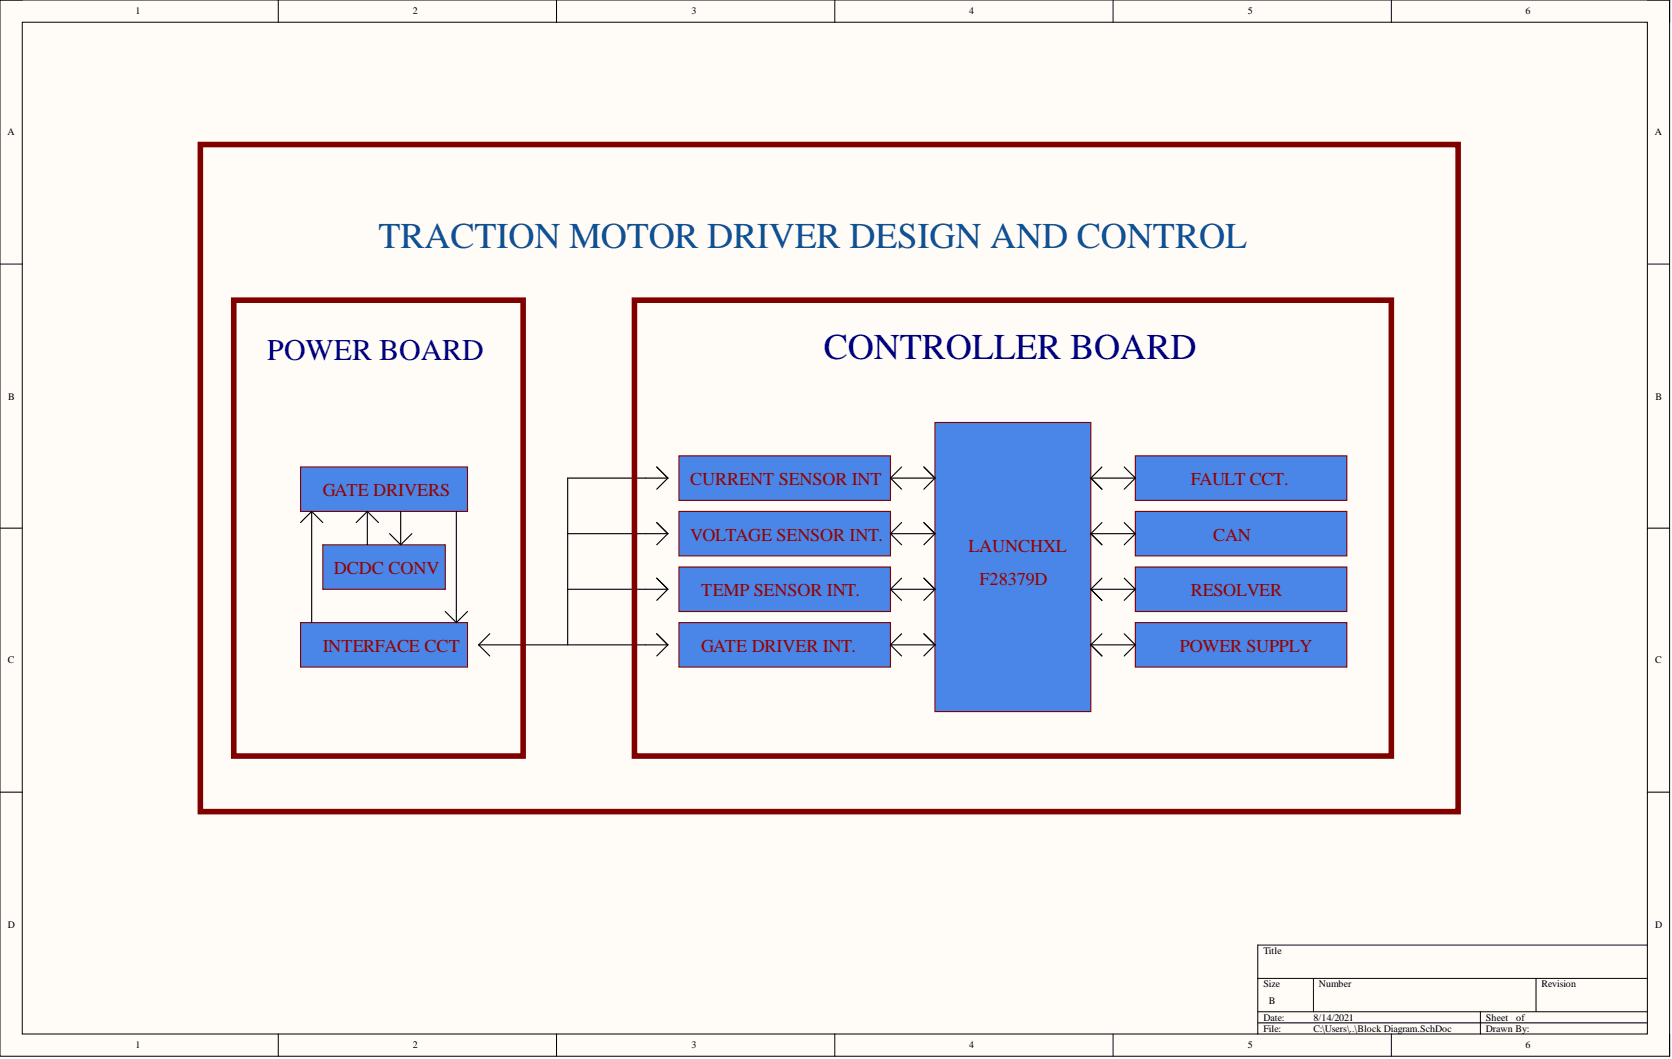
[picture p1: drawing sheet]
<svg xmlns="http://www.w3.org/2000/svg" width="381mm" height="241mm" viewBox="0 0 381 241" stroke-linecap="round" stroke-linejoin="round" font-family="sans-serif">
<path d="M0 0h380.5v240.7h-380.5z" fill-rule="evenodd" fill="#fffcf8"/>
<path d="M0 0h380.5v240.7h-380.5z" fill="none" stroke="#000" stroke-width=".23"/>
<path d="M5.1 5.1h370.3v230.5h-370.3z" fill-rule="evenodd" fill="#fffcf8"/>
<g fill="none" stroke="#000" stroke-width=".23">
<path d="M0 0h5.1M63.4 0v5.1M126.8 0v5.1M190.2 0v5.1M253.6 0v5.1M317 0v5.1M375.4 0h5.1v5.1M5.1 5.1h370.3v230.5h-370.3zM0 60.2h5.1M375.4 60.2h5.1M0 120.3h5.1M375.4 120.3h5.1"/>
<path d="M0 180.5h5.1M375.4 180.5h5.1M375.4 215.3h-88.8v20.3M63.4 235.6v5.1M126.8 235.6v5.1M190.2 235.6v5.1M253.6 235.6v5.1M286.6 222.9h88.8M286.6 230.5h88.8M286.6 233.1h88.8M299.3 222.9v7.6M317 235.6v5.1"/>
<path d="M337.3 230.5v5.1M350 222.9v7.6M380.5 235.6v5.1"/>
</g>
<path d="M213.1 96.3h35.5v65.8h-35.5z" fill-rule="evenodd" fill="#4a86e8"/>
<path d="M213.1 96.3h35.5v65.8h-35.5z" fill="none" stroke="#800000" stroke-width=".25"/>
<path d="M154.7 116.5h48.2v10.2h-48.2z" fill-rule="evenodd" fill="#4a86e8"/>
<path d="M154.7 116.5h48.2v10.2h-48.2z" fill="none" stroke="#800000" stroke-width=".25"/>
<path d="M154.7 129.2h48.2v10.1h-48.2z" fill-rule="evenodd" fill="#4a86e8"/>
<path d="M154.7 129.2h48.2v10.1h-48.2z" fill="none" stroke="#800000" stroke-width=".25"/>
<path d="M154.7 103.9h48.2v10.1h-48.2z" fill-rule="evenodd" fill="#4a86e8"/>
<path d="M154.7 103.9h48.2v10.1h-48.2z" fill="none" stroke="#800000" stroke-width=".25"/>
<path d="M154.7 141.9h48.2v10.1h-48.2z" fill-rule="evenodd" fill="#4a86e8"/>
<path d="M154.7 141.9h48.2v10.1h-48.2z" fill="none" stroke="#800000" stroke-width=".25"/>
<path d="M258.7 116.5h48.2v10.2h-48.2z" fill-rule="evenodd" fill="#4a86e8"/>
<path d="M258.7 116.5h48.2v10.2h-48.2z" fill="none" stroke="#800000" stroke-width=".25"/>
<path d="M258.7 129.2h48.2v10.1h-48.2z" fill-rule="evenodd" fill="#4a86e8"/>
<path d="M258.7 129.2h48.2v10.1h-48.2z" fill="none" stroke="#800000" stroke-width=".25"/>
<path d="M258.7 141.9h48.2v10.1h-48.2z" fill-rule="evenodd" fill="#4a86e8"/>
<path d="M258.7 141.9h48.2v10.1h-48.2z" fill="none" stroke="#800000" stroke-width=".25"/>
<g fill="none" stroke="#000" stroke-width=".25">
<path d="M202.9 108.9h10.2M202.9 108.9l2.5 2.6M205.4 106.4l-2.5 2.5M205.4 119.1l-2.5 2.5M210.5 106.4l2.6 2.5M210.5 119.1l2.6 2.5M213.1 108.9l-2.6 2.6M251.1 119.1l-2.5 2.5M256.2 119.1l2.5 2.5M202.9 121.6h10.2M202.9 134.3h10.2M202.9 121.6l2.5 2.5"/>
<path d="M202.9 134.3l2.5 2.5M205.4 131.7l-2.5 2.6M210.5 131.7l2.6 2.6M213.1 121.6l-2.6 2.5M213.1 134.3l-2.6 2.5M248.6 121.6h10.1M248.6 134.3h10.1M248.6 121.6l2.5 2.5M248.6 134.3l2.5 2.5M251.1 131.7l-2.5 2.6M256.2 131.7l2.5 2.6M258.7 121.6l-2.5 2.5"/>
<path d="M258.7 134.3l-2.5 2.5M202.9 146.9h10.2M202.9 146.9l2.5 2.6M205.4 144.4l-2.5 2.5M210.5 144.4l2.6 2.5M213.1 146.9l-2.6 2.6M248.6 146.9h10.1M248.6 146.9l2.5 2.6M251.1 144.4l-2.5 2.5M256.2 144.4l2.5 2.5M258.7 146.9l-2.5 2.6"/>
</g>
<path d="M68.5 106.4h38v10.1h-38z" fill-rule="evenodd" fill="#4a86e8"/>
<path d="M68.5 106.4h38v10.1h-38z" fill="none" stroke="#800000" stroke-width=".25"/>
<path d="M68.5 141.9h38v10.1h-38z" fill-rule="evenodd" fill="#4a86e8"/>
<path d="M68.5 141.9h38v10.1h-38z" fill="none" stroke="#800000" stroke-width=".25"/>
<path d="M73.6 124.1h27.9v10.2h-27.9z" fill-rule="evenodd" fill="#4a86e8"/>
<path d="M73.6 124.1h27.9v10.2h-27.9z" fill="none" stroke="#800000" stroke-width=".25"/>
<g fill="none" stroke="#000" stroke-width=".25">
<path d="M71 116.5v25.4M71 116.5l-2.5 2.6M71 116.5l2.6 2.6M83.7 116.5v7.6M83.7 116.5l-2.5 2.6M83.7 116.5l2.5 2.6M91.3 116.5v7.6M104 116.5v25.4M149.6 106.4l2.6 2.5M149.6 119.1l2.6 2.5M152.2 108.9h-22.8v38M152.2 108.9l-2.6 2.6"/>
<path d="M88.8 121.6l2.5 2.5M93.8 121.6l-2.5 2.5M101.5 139.3l2.5 2.6M106.5 139.3l-2.5 2.6M129.4 121.6h22.8M129.4 134.3h22.8M149.6 131.7l2.6 2.6M152.2 121.6l-2.6 2.5M152.2 134.3l-2.6 2.5M109.1 146.9h43.1M109.1 146.9l2.5 2.6M111.6 144.4l-2.5 2.5"/>
<path d="M149.6 144.4l2.6 2.5M152.2 146.9l-2.6 2.6"/>
</g>
<path d="M258.7 103.9h48.2v10.1h-48.2z" fill-rule="evenodd" fill="#4a86e8"/>
<path d="M258.7 103.9h48.2v10.1h-48.2z" fill="none" stroke="#800000" stroke-width=".25"/>
<path d="M248.6 108.9h10.1M248.6 108.9l2.5 2.6M251.1 106.4l-2.5 2.5M256.2 106.4l2.5 2.5M258.7 108.9l-2.5 2.6" fill="none" stroke="#000" stroke-width=".25"/>
<path d="M45.7 32.9h286.6v152h-286.6zM53.3 68.4h65.9v103.9h-65.9zM144.6 68.4h172.4v103.9h-172.4z" fill="none" stroke="#800000" stroke-width="1.3"/>
<text font-size="8.3" fill="#0b5394" x="86.2" y="56.5">TRACTION MOTOR DRIVER DESIGN AND CONTROL</text>
<text font-size="8.3" fill="#000080" x="187.7" y="81.8">CONTROLLER BOARD</text>
<text font-size="6.8" fill="#000080" x="60.9" y="82.1">POWER BOARD</text>
<g font-size="4.1" fill="#980000">
<text x="73.6" y="113.1">GATE DRIVERS</text>
<text x="157.3" y="110.5">CURRENT SENSOR INT</text>
<text x="271.4" y="110.5">FAULT CCT.</text>
<text x="157.3" y="123.2">VOLTAGE SENSOR INT.</text>
<text x="220.7" y="125.7">LAUNCHXL</text>
<text x="276.5" y="123.2">CAN</text>
<text x="76.1" y="130.8">DCDC CONV</text>
<text x="159.8" y="135.9">TEMP SENSOR INT.</text>
<text x="223.2" y="133.3">F28379D</text>
<text x="271.4" y="135.9">RESOLVER</text>
<text x="73.6" y="148.5">INTERFACE CCT</text>
<text x="159.8" y="148.5">GATE DRIVER INT.</text>
<text x="268.9" y="148.5">POWER SUPPLY</text>
</g>
<g font-size="2.3">
<text x="30.9" y="3.3">1</text>
<text x="94.1" y="3.3">2</text>
<text x="157.6" y="3.3">3</text>
<text x="220.8" y="3.3">4</text>
<text x="284.3" y="3.3">5</text>
<text x="347.7" y="3.3">6</text>
<text x="1.7" y="30.8">A</text>
<text x="377.1" y="30.8">A</text>
<text x="1.9" y="91">B</text>
<text x="377.2" y="91">B</text>
<text x="1.8" y="151.2">C</text>
<text x="377.2" y="151.2">C</text>
<text x="1.8" y="211.4">D</text>
<text x="377.2" y="211.4">D</text>
<text x="287.9" y="217.4">Title</text>
<text x="287.9" y="225">Size</text>
<text x="300.6" y="225">Number</text>
<text x="351.3" y="225">Revision</text>
<text x="287.9" y="232.6">Date:</text>
<text x="289.1" y="228.8">B</text>
<text x="299.3" y="232.6">8/14/2021</text>
<text x="338.6" y="232.6">Sheet</text>
<text x="345.5" y="232.6">of</text>
<text x="30.9" y="238.9">1</text>
<text x="94.1" y="238.9">2</text>
<text x="157.6" y="238.9">3</text>
<text x="220.8" y="238.9">4</text>
<text x="284.3" y="238.9">5</text>
<text x="287.9" y="235.1">File:</text>
<text x="299.3" y="235.1">C:\Users\..\Block Diagram.SchDoc</text>
<text x="338.6" y="235.1">Drawn By:</text>
<text x="347.7" y="238.9">6</text>
</g>
</svg>
